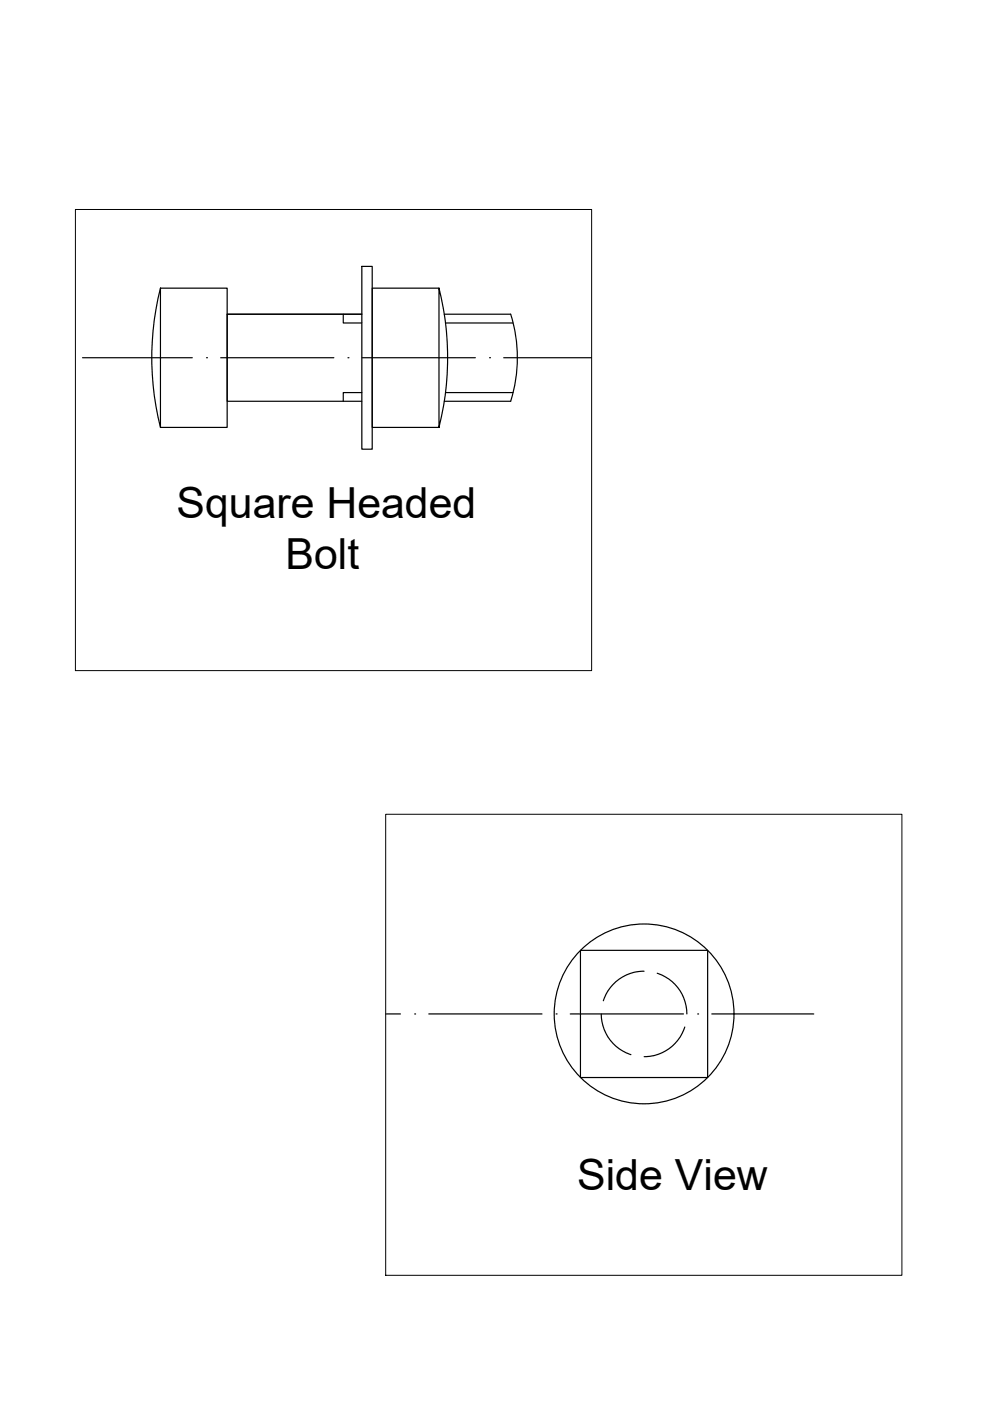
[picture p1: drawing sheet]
<svg xmlns="http://www.w3.org/2000/svg" width="210mm" height="297mm" viewBox="0 0 210 297" stroke-linecap="round" stroke-linejoin="round" font-family="sans-serif">
<!-- layer: 0 -->
<g fill="none" stroke="#000" stroke-width=".25">
<path d="M76.7 56.5h2.2v38.7h-2.2zM17.5 75.8h23.3M34 61.1h14.2v29.5h-14.2zM34 61.1a59.8 59.8 0 0 0 0 29.5M43.8 75.8h.1M46.8 75.8h24M48.2 66.6h28.5h-28.5v18.5h28.5M72.8 66.6v1.9h3.9M73.8 75.8h.1M76.8 75.8h24M93.1 61.1h-14.2v29.5h14.2v-29.5a60.4 60.4 0 0 1 0 29.5M94.2 66.6h14.1a30.8 30.8 0 0 1 0 18.5h-14.1"/>
<path d="M94.5 68.5h14.3M103.8 75.8h.1M106.8 75.8h18.6M76.7 83.2h-3.9v1.9M94.5 83.2h14.3M81.8 215h3.1M87.9 215h.1M90.9 215h24M117.9 215h.1M120.9 215h24M123.1 201.5h26.9v27h-26.9zM127.5 215a9.1 9.1 0 0 0 6.3 8.6"/>
<path d="M136.6 205.9a9 9 0 0 0-8.7 6.3M139.3 206.3a9.1 9.1 0 0 1 6.3 8.7M145.2 217.7a9 9 0 0 1-8.6 6.3M147.9 215h.1M150.9 215h21.6"/>
<circle cx="136.6" cy="215" r="19.1"/>
</g>
<path d="M16 44.4h109.4v97.8h-109.4zM81.8 172.6h109.4v97.8h-109.4z" fill="none" stroke="#000" stroke-width=".21"/>
<g font-size="9.1">
<text x="37.5" y="109.8">Square Headed</text>
<text x="60.6" y="120.6">Bolt</text>
<text x="122.4" y="252.3">Side View</text>
</g>
</svg>
